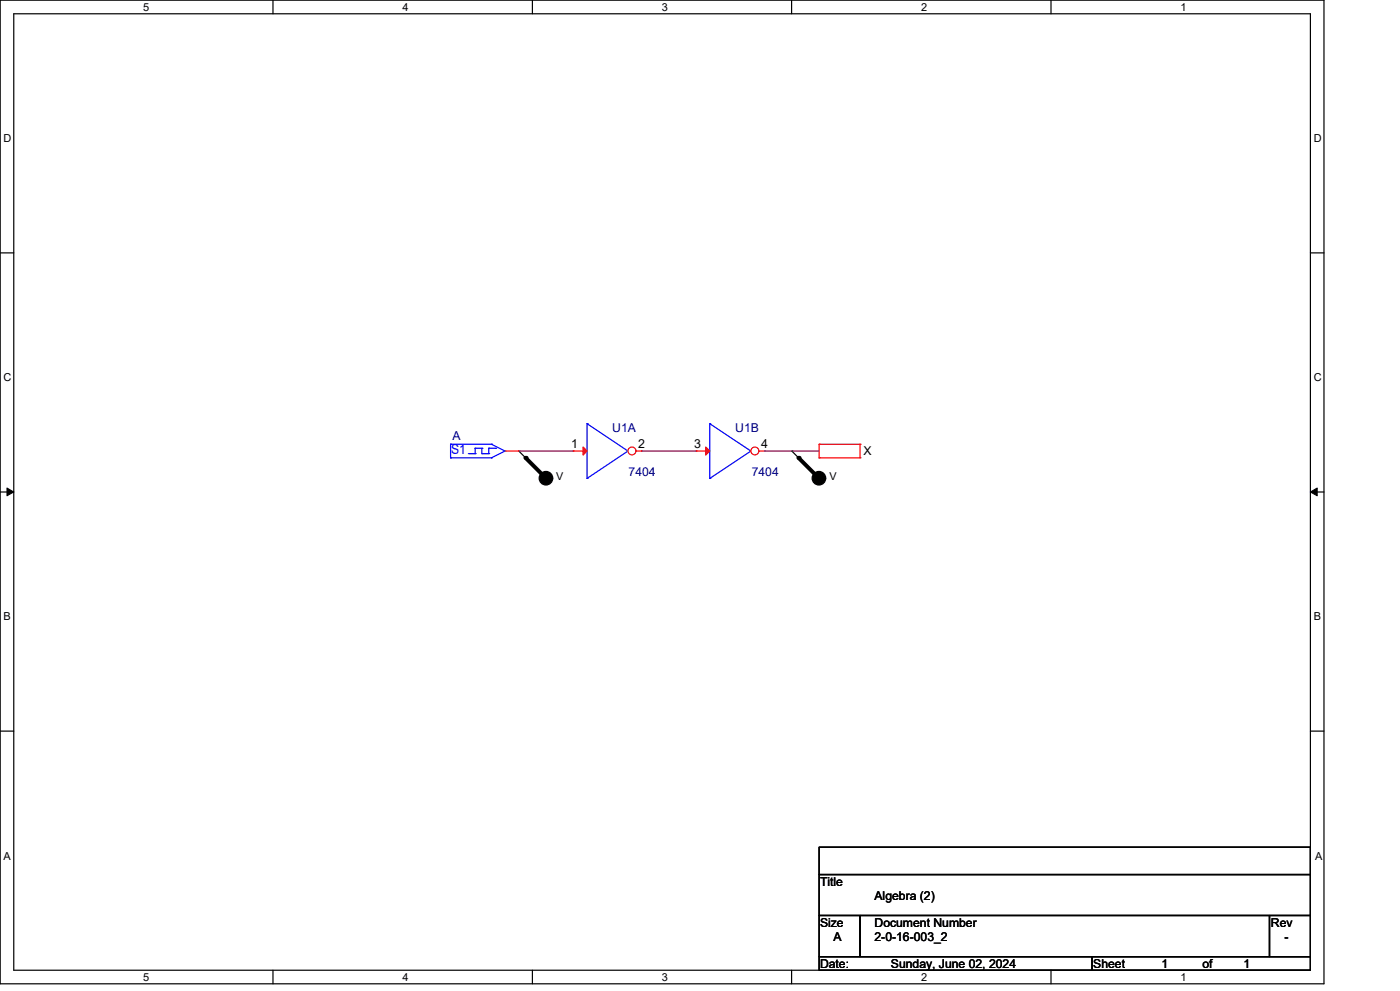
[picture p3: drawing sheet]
<svg xmlns="http://www.w3.org/2000/svg" width="297mm" height="210mm" viewBox="0 0 297 210" stroke-linecap="round" stroke-linejoin="round" font-family="sans-serif">
<g fill="none" stroke="#000" stroke-width=".25">
<path d="M0 0h280.6v208.4h-280.6zM2.9 2.9h274.8v202.6h-274.8zM57.8 0v2.9M112.8 0v2.9M167.8 0v2.9M222.7 0v2.9M0 53.6h2.9M277.7 53.6h2.9M109.9 95.5h.1M109.9 95.5l5.8 5.8M167.8 95.5h.1M167.8 95.5l5.8 5.8"/>
<path d="M0 104.2h2.9M277.7 104.2h2.9M0 154.9h2.9M277.7 154.9h2.9M173.6 179.4h104.1v5.8h-104.1zM173.6 185.2h104.1v8.7h-104.1zM173.6 193.9h8.7v8.7h-8.7zM182.3 193.9h86.7v8.7h-86.7zM269 193.9h8.7v8.7h-8.7zM57.8 205.5v2.9M112.8 205.5v2.9M167.8 205.5v2.9"/>
<path d="M173.6 202.6h57.8v2.9h-57.8zM222.7 205.5v2.9M231.4 202.6h46.3v2.9h-46.3z"/>
</g>
<path d="M1.5 103.4l1.4 .8-1.4 .8zM277.7 104.2l1.4-.8v1.6z" fill="#000" stroke="#000" stroke-width=".21"/>
<path d="M121.5 95.5h.1M121.5 95.5h2.9M173.6 97h.1M173.6 94.1h.1M173.6 94.1h8.7M173.6 97h8.7M173.6 94.1v2.9M182.3 94.1h.1M182.3 97h.1M182.3 94.1v2.9" fill="none" stroke="#f00" stroke-width=".25"/>
<g fill="#000" stroke="#000" stroke-width=".25">
<circle cx="115.7" cy="101.3" r="1.44"/>
<circle cx="173.5" cy="101.3" r="1.44"/>
</g>
<path d="M111.4 97l4.3 4.3M169.2 97l4.4 4.3" fill="none" stroke="#000" stroke-width=".85"/>
<g fill="#000">
<circle cx="111.4" cy="97" r=".42"/>
<circle cx="169.2" cy="97" r=".42"/>
</g>
<path d="M124.4 89.7h.1M124.4 89.7v11.6M124.4 89.7l8.7 5.8M133.1 95.5h.1M133.1 95.5l-8.7 5.8M124.4 101.3h.1" fill="none" stroke="#00f" stroke-width=".25"/>
<path d="M123.6 94.7l.8 .8-.8 .9z" fill="#f00" stroke="#f00" stroke-width=".25"/>
<circle cx="133.9" cy="95.5" r=".84" fill="#fff" stroke="#f00" stroke-width=".25"/>
<path d="M107 95.5h2.9M109.9 95.5h.1M134.8 95.5h1.2M136 95.5h.1M147.5 95.5h.1M147.5 95.5h2.9" fill="none" stroke="#f00" stroke-width=".25"/>
<g fill="none" stroke="#00f" stroke-width=".25">
<path d="M95.5 94.1h.1M95.5 97h.1M95.5 97h8.7M95.5 94.1h8.7M95.5 94.1v2.9M99.2 96.1h1.5M100.7 94.9h.1M100.7 96.1h.1M100.7 94.9v1.2M100.7 94.9h1.4M102.1 94.9h.1M102.1 96.1h.1"/>
<path d="M102.1 96.1h1.5M102.1 94.9v1.2M103.6 96.1h.1M103.6 94.9h.1M103.6 94.9h1.4M103.6 94.9v1.2M104.2 97h.1M104.2 94.1h.1M104.2 94.1l2.8 1.4M105 94.9h.1M107 95.5h.1M107 95.5l-2.8 1.5"/>
<path d="M150.4 89.7h.1M150.4 89.7v11.6M150.4 89.7l8.7 5.8M159.1 95.5h.1M159.1 95.5l-8.7 5.8M150.4 101.3h.1"/>
</g>
<path d="M149.6 94.7l.8 .8-.8 .9z" fill="#f00" stroke="#f00" stroke-width=".25"/>
<circle cx="160" cy="95.5" r=".84" fill="#fff" stroke="#f00" stroke-width=".25"/>
<path d="M160.9 95.5h1.1M162 95.5h.1" fill="none" stroke="#f00" stroke-width=".25"/>
<path d="M109.9 95.5h.1M109.9 95.5h11.6M136 95.5h.1M136 95.5h11.5M162 95.5h.1M162 95.5h11.6" fill="none" stroke="#800040" stroke-width=".25"/>
<text font-size="2.9" fill="#00f" x="95.6" y="96.1">S1</text>
<g font-size="2.6" fill="#000080">
<text x="95.9" y="93.3">A</text>
<text x="129.7" y="91.5">U1A</text>
<text x="155.8" y="91.5">U1B</text>
<text x="133.2" y="100.8">7404</text>
<text x="159.3" y="100.8">7404</text>
</g>
<g font-size="2.6">
<text x="121.1" y="95">1</text>
<text x="135.3" y="95">2</text>
<text x="147.1" y="95">3</text>
<text x="161.3" y="95">4</text>
<text x="183" y="96.5">X</text>
<text x="173.8" y="187.7">Title</text>
<text x="185.3" y="190.6">Algebra (2)</text>
<text x="173.8" y="196.3">Size</text>
<text x="185.3" y="196.3">Document Number</text>
<text x="269.3" y="196.3">Rev</text>
<text x="176.7" y="199.3">A</text>
<text x="185.3" y="199.3">2-0-16-003_2</text>
<text x="272.2" y="199.3">-</text>
<text x="173.8" y="205.1">Date:</text>
<text x="188.8" y="205.1">Sunday, June 02, 2024</text>
<text x="231.7" y="205.1">Sheet</text>
<text x="246.2" y="205.1">1</text>
<text x="254.8" y="205.1">of</text>
<text x="263.5" y="205.1">1</text>
</g>
<g font-size="2.3">
<text x="30.4" y="2.2">5</text>
<text x="85.3" y="2.2">4</text>
<text x="140.3" y="2.2">3</text>
<text x="195.2" y="2.2">2</text>
<text x="250.2" y="2.2">1</text>
<text x=".8" y="30.1">D</text>
<text x="278.4" y="30.1">D</text>
<text x=".8" y="80.8">C</text>
<text x="278.4" y="80.8">C</text>
<text x="117.9" y="101.7">V</text>
<text x="175.8" y="101.7">V</text>
<text x=".8" y="131.4">B</text>
<text x="278.4" y="131.4">B</text>
<text x=".8" y="182.2">A</text>
<text x="278.7" y="182.2">A</text>
<text x="30.4" y="207.7">5</text>
<text x="85.3" y="207.7">4</text>
<text x="140.3" y="207.7">3</text>
<text x="195.2" y="207.7">2</text>
<text x="250.2" y="207.7">1</text>
</g>
</svg>
